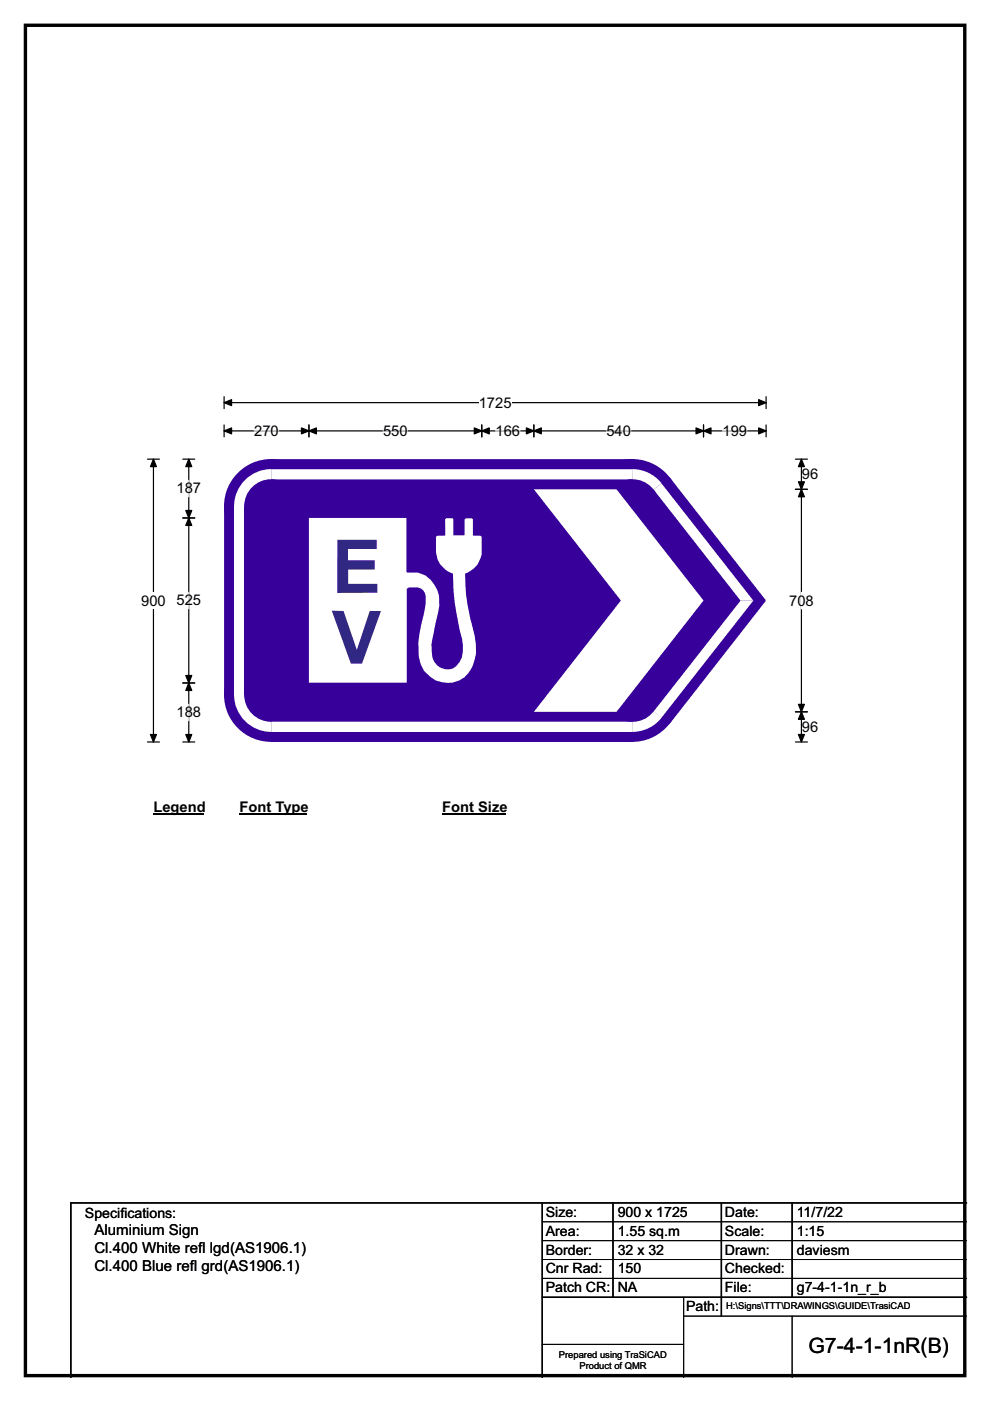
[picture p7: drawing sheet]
<svg xmlns="http://www.w3.org/2000/svg" width="210mm" height="297mm" viewBox="0 0 210 297" stroke-linecap="round" stroke-linejoin="round" font-family="sans-serif">
<path d="M5.4 5.4h199.2v286.3h-199.2z" fill="none" stroke="#000" stroke-width=".72"/>
<path d="M47.5 85.4h115M47.5 84.1v2.5M162.5 84.1v2.5" fill="none" stroke="#000" stroke-width=".25"/>
<g fill="#000" stroke="#000" stroke-width=".25">
<path d="M47.5 85.4l1.6-.7v1.3z" fill-rule="evenodd"/>
<path d="M160.9 84.7l1.6 .7-1.6 .6z" fill-rule="evenodd"/>
</g>
<path d="M101.6 83.6h6.9v3.5h-6.9z" fill="#fff"/>
<path d="M31.3 97.3h2.5M32.5 97.3v60M47.5 91.4h115M47.5 90.1v2.5M65.5 90.1v2.5M102.2 90.1v2.5M113.2 90.1v2.5M149.2 90.1v2.5M162.5 90.1v2.5M31.3 157.3h2.5" fill="none" stroke="#000" stroke-width=".25"/>
<g fill="#000" stroke="#000" stroke-width=".25">
<path d="M32.5 97.3l.7 1.6h-1.3z" fill-rule="evenodd"/>
<path d="M47.5 91.4l1.6-.7v1.3z" fill-rule="evenodd"/>
<path d="M65.5 91.4l1.6-.7v1.3z" fill-rule="evenodd"/>
<path d="M63.9 90.7l1.6 .7-1.6 .6z" fill-rule="evenodd"/>
<path d="M100.6 90.7l1.6 .7-1.6 .6z" fill-rule="evenodd"/>
<path d="M102.2 91.4l1.6-.7v1.3z" fill-rule="evenodd"/>
<path d="M111.6 90.7l1.6 .7-1.6 .6z" fill-rule="evenodd"/>
<path d="M113.2 91.4l1.6-.7v1.3z" fill-rule="evenodd"/>
<path d="M147.6 90.7l1.6 .7-1.6 .6z" fill-rule="evenodd"/>
<path d="M149.2 91.4l1.6-.7v1.3z" fill-rule="evenodd"/>
<path d="M160.9 90.7l1.6 .7-1.6 .6z" fill-rule="evenodd"/>
<path d="M31.9 155.7h1.3l-.7 1.6z" fill-rule="evenodd"/>
</g>
<path d="M53.9 91.4h5.2M81.3 91.4h5.2M105.1 91.4h5.2M128.6 91.4h5.2M153.2 91.4h5.2" fill="none" stroke="#fff" stroke-width=".25"/>
<path d="M29.9 125.6h5.3v3.5h-5.3z" fill="#fff"/>
<path d="M38.8 97.3h2.5M40 97.3v60M168.7 97.3h2.6M170 97.3v60M38.8 109.8h2.5M168.7 103.7h2.6M38.8 144.8h2.5M38.8 157.3h2.5M168.7 157.3h2.6M168.7 150.9h2.6" fill="none" stroke="#000" stroke-width=".25"/>
<g fill="#000" stroke="#000" stroke-width=".25">
<path d="M40 97.3l.7 1.6h-1.3z" fill-rule="evenodd"/>
<path d="M170 97.3l.6 1.6h-1.3z" fill-rule="evenodd"/>
<path d="M40 109.8l.7 1.6h-1.3z" fill-rule="evenodd"/>
<path d="M39.4 108.2h1.3l-.7 1.6z" fill-rule="evenodd"/>
<path d="M170 103.7l.6 1.6h-1.3z" fill-rule="evenodd"/>
<path d="M169.3 102.2h1.3l-.6 1.5z" fill-rule="evenodd"/>
<path d="M39.4 143.2h1.3l-.7 1.6z" fill-rule="evenodd"/>
<path d="M40 144.8l.7 1.6h-1.3z" fill-rule="evenodd"/>
<path d="M39.4 155.7h1.3l-.7 1.6z" fill-rule="evenodd"/>
<path d="M169.3 149.3h1.3l-.6 1.6z" fill-rule="evenodd"/>
<path d="M170 150.9l.6 1.6h-1.3z" fill-rule="evenodd"/>
<path d="M169.3 155.7h1.3l-.6 1.6z" fill-rule="evenodd"/>
</g>
<path d="M40 101.8v3.5M40 125.6v3.5M170 125.6v3.5M40 149.3v3.5" fill="none" stroke="#fff" stroke-width=".25"/>
<path d="M32.5 169.3h10.8v3.5h-10.8z" fill="#fff"/>
<path d="M32.5 172.6h10.8" fill="none" stroke="#000" stroke-width=".32"/>
<path d="M50.8 169.3h14.4v3.5h-14.4z" fill="#fff"/>
<path d="M50.8 172.6h14.4" fill="none" stroke="#000" stroke-width=".32"/>
<path d="M93.8 169.3h13.4v3.5h-13.4z" fill="#fff"/>
<path d="M93.8 172.6h13.4" fill="none" stroke="#000" stroke-width=".32"/>
<g fill="#fff">
<path d="M32.5 173.5h.9v3.5h-.9z"/>
<path d="M50.8 173.5h35.5v3.5h-35.5z"/>
<path d="M93.8 173.5h5.2v3.5h-5.2z"/>
</g>
<g fill="#37009b">
<path d="M57.5 97.3h76.6l7.9 3.9 20.3 25.9v.4l-20.3 26-7.9 3.8h-76.6l-10-10v-40z" fill-rule="evenodd"/>
<circle cx="57.5" cy="107.3" r="10"/>
<circle cx="57.5" cy="147.3" r="10"/>
<circle cx="134.1" cy="147.3" r="10"/>
<circle cx="162" cy="127.3" r=".33"/>
<circle cx="134.1" cy="107.3" r="10"/>
</g>
<g fill="#fff">
<path d="M57.5 99.5v2.1h76.7v-2.1zM57.5 101.6h76.7z" fill-rule="evenodd"/>
<path d="M52 101.8a7.9 7.9 0 0 1 5.5-2.3v7.8h-7.9a7.9 7.9 0 0 1 2.4-5.5z" fill-rule="evenodd"/>
</g>
<circle cx="57.5" cy="107.3" r="5.7" fill="#37009b"/>
<path d="M49.7 107.3h2.1v40h-2.1z" fill="#fff"/>
<path d="M49.6 147.2l7.9 .1v7.9a7.9 7.9 0 0 1-7.9-8z" fill-rule="evenodd" fill="#fff"/>
<circle cx="57.5" cy="147.3" r="5.7" fill="#37009b"/>
<g fill="#fff">
<path d="M57.5 153.1v2.1h76.7v-2.1zM57.5 153.1h76.7z" fill-rule="evenodd"/>
<path d="M134.1 147.3l6.2 4.8a7.8 7.8 0 0 1-6.3 3.1z" fill-rule="evenodd"/>
</g>
<circle cx="134.1" cy="147.3" r="5.7" fill="#37009b"/>
<g fill="#fff">
<path d="M157.1 127.3h2.7l-19.5 24.9-1.7-1.3z" fill-rule="evenodd"/>
<path d="M138.6 103.8l1.7-1.3 19.5 24.8h-2.7z" fill-rule="evenodd"/>
<path d="M134 99.5a7.8 7.8 0 0 1 6.3 3l-6.2 4.8z" fill-rule="evenodd"/>
</g>
<circle cx="134.1" cy="107.3" r="5.7" fill="#37009b"/>
<g fill="#fff">
<path d="M113.2 103.7h17.6l18.4 23.6-18.4 23.6h-17.6l18.5-23.6z" fill-rule="evenodd"/>
<path d="M65.5 109.8h20.7v11.4l.2 .2a5.7 5.7 0 0 1 6.7 5.6l.1 1.5-1.2 5.8a8.5 8.5 0 0 0 .2 6.2 3.2 3.2 0 0 0 3.3 1.4 3.2 3.2 0 0 0 2.5-2.5 9.7 9.7 0 0 0-.4-5.6l-.4-1.7a46.8 46.8 0 0 1-1.1-10.5 5.3 5.3 0 0 1-3.6-4.9v-2.9l.3-.2h1.6v-3.6l.3-.1h1.2l.2 .1v3.5h2.4v-3.3l.3-.3h1.3l.2 .2v3.5h1.6l.3 .2v3.7a5.2 5.2 0 0 1-3.5 4.1 45.9 45.9 0 0 0 2 13.3 9.4 9.4 0 0 1-1.4 7.9 6 6 0 0 1-6.4 1.6 6 6 0 0 1-4.1-5.1 21.1 21.1 0 0 1 1.1-9.1 9.5 9.5 0 0 0 .2-4.5l-.7-.9-.7-.3h-1.9l-.5 .4v19.8h-20.8z" fill-rule="evenodd"/>
</g>
<g fill="#302882">
<path d="M71.6 114.5h8.3v1.9h-6.1v2.4h5.7v2h-5.7v3h6.2v1.9h-8.5z" fill-rule="evenodd"/>
<path d="M70.4 129.5h2.5l2.8 8.3 2.7-8.3h2.4l-4 11.2h-2.4z" fill-rule="evenodd"/>
</g>
<path d="M115 255v37M130 255v20M153 255v24M168 255v20M205 255h-190v37M115 275h90" fill="none" stroke="#000" stroke-width=".3"/>
<path d="M115 259h90M115 263h90M115 267h90M115 271h90M145 279h60M145 275v17M168 279v13M115 285h30" fill="none" stroke="#000" stroke-width=".21"/>
<text font-size="4.5" x="171.5" y="286.9">G7-4-1-1nR(B)</text>
<g font-size="3.2">
<text x="20" y="261.9">Aluminium Sign</text>
<text x="20" y="265.8">Cl.400 White ref</text>
<text x="20" y="269.6">Cl.400 Blue ref</text>
<text x="40.3" y="269.6">l grd(AS1906.1)</text>
<text x="42" y="265.8">l lgd(AS1906.1)</text>
</g>
<g font-size="3.1">
<text x="101.6" y="86.4">1725</text>
<text x="53.9" y="92.4">270</text>
<text x="81.3" y="92.4">550</text>
<text x="105.1" y="92.4">166</text>
<text x="128.6" y="92.4">540</text>
<text x="153.2" y="92.4">199</text>
<text x="170.1" y="101.6">96</text>
<text x="37.4" y="104.6">187</text>
<text x="29.9" y="128.4">900</text>
<text x="37.4" y="128.4">525</text>
<text x="167.4" y="128.4">708</text>
<text x="37.4" y="152.1">188</text>
<text x="170.1" y="155.2">96</text>
<text x="32.5" y="172.1">Legend</text>
<text x="50.8" y="172.1">Font Type</text>
<text x="93.8" y="172.1">Font Size</text>
</g>
<g font-size="3">
<text x="115.8" y="258">Size:</text>
<text x="131" y="258">900 x 1725</text>
<text x="153.8" y="258">Date:</text>
<text x="169" y="258">11/7/22</text>
<text x="18" y="258.2">Specif</text>
<text x="25.5" y="258.2">ications:</text>
<text x="115.8" y="262">Area:</text>
<text x="131" y="262">1.55 sq.m</text>
<text x="153.8" y="262">Scale:</text>
<text x="169" y="262">1:15</text>
<text x="115.8" y="266">Border:</text>
<text x="115.8" y="270">Cnr Rad:</text>
<text x="131" y="266">32 x 32</text>
<text x="131" y="270">150</text>
<text x="153.8" y="266">Drawn:</text>
<text x="153.8" y="270">Checked:</text>
<text x="169" y="266">daviesm</text>
<text x="115.8" y="274">Patch CR:</text>
<text x="131" y="274">NA</text>
<text x="153.8" y="274">File:</text>
<text x="169" y="274">g7-4-1-1n_r_b</text>
<text x="145.5" y="278">Path:</text>
</g>
<g font-size="2">
<text x="154" y="277.6">H:\Signs\TTT\DRAWINGS\GUIDE\TrasiCAD</text>
<text x="118.5" y="287.8">Prepared using TraSiCAD</text>
<text x="122.9" y="290.2">Product of QMR</text>
</g>
</svg>
